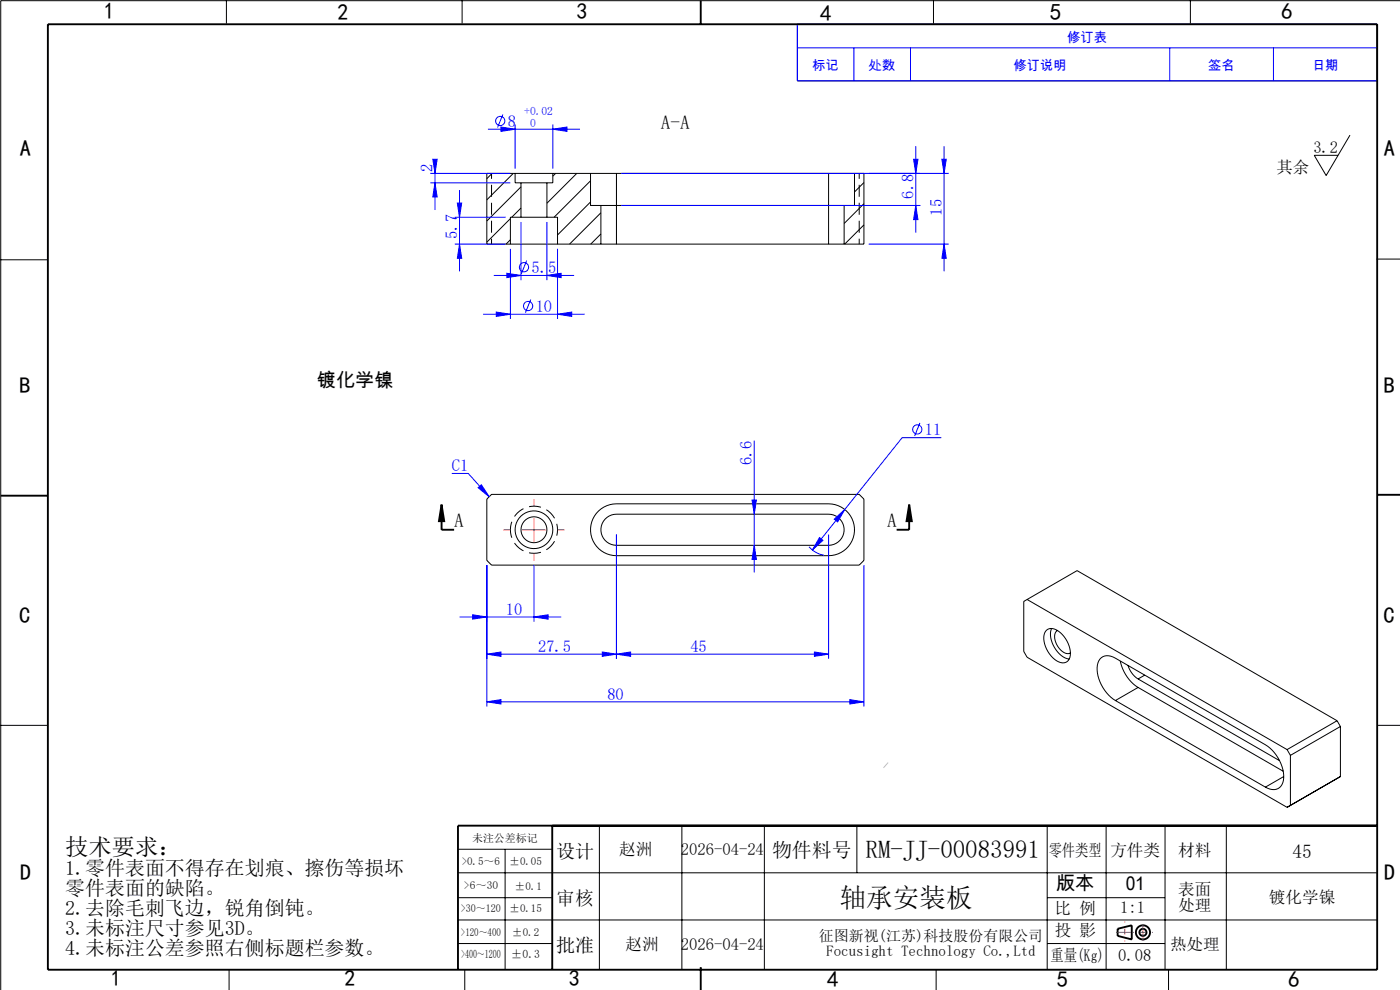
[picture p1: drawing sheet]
<svg xmlns="http://www.w3.org/2000/svg" width="297mm" height="210mm" viewBox="0 0 297 210" stroke-linecap="round" stroke-linejoin="round" font-family="sans-serif">
<g fill="none" stroke="#000" stroke-width=".21">
<path d="M48 0v5M98 0v5M148.7 5h.1M169.2 5.1h123v12h-123zM198 0v5M252.5 0v5M297.1 .1h-296.9v210M104.4 36.8l-1.1 1.1M108.9 36.8l-5.6 5.6M109.3 36.8h8M109.3 36.8h-6v15h5M109.3 36.8v2h1.2"/>
<path d="M110.5 38.8h5.5M110.5 38.8v7.3M110.5 39.6l-7.2 7.3M116 38.8v7.3M117.3 36.8v2h-1.3M117.3 36.8h8M117.9 36.8l-.6 .6M122.4 36.8l-6.4 6.3M125.3 36.8h5.5M125.3 36.8v6.8h2.2M125.3 38.4l-7.8 7.7M130.8 36.8h45"/>
<path d="M130.8 36.8v15M175.8 36.8h5.5M175.8 36.8v15M181.3 36.8h2v15h-4.2M181.3 36.8v6.8h-2.2M183.3 38.7l-2 2M286.4 28.7l-5.1 8.5-2.5-4.3h5.1M.2 55.1h10M108.3 51.8h10M108.3 46.4l-5 5M108.3 50.9l-.9 .9M110.5 46.1h5.5"/>
<path d="M110.5 46.1h-2.2v5.7M110.5 44.1l-1.9 2M116 46.1h2.3v5.7M118.3 51.8h9.2M125.3 42.8l-7 7M127.5 45.1l-6.7 6.7M127.5 49.6l-2.2 2.2M127.5 43.6h51.6M127.5 51.8h3.3M127.5 43.6v8.2M130.8 51.8h45M175.8 51.8h3.3"/>
<path d="M179.1 43.6v8.2M183.3 43.2l-4.2 4.2M183.3 47.7l-4.1 4.1M292 55h5M104.3 104.9h78l1 1v13l-1 1h-78l-1-1v-13zM127 108.4a5.5 5.5 0 0 1 3.8-1.5h45a5.5 5.5 0 0 1 5.5 5.5 5.5 5.5 0 0 1-5.5 5.5h-45a5.5 5.5 0 0 1-5.1-3.5 5.5 5.5 0 0 1 1.3-6zM128.3 110.1a3.3 3.3 0 0 1 2.5-1h45a3.3 3.3 0 0 1 3.3 3.3 3.3 3.3 0 0 1-3.3 3.3h-45a3.3 3.3 0 0 1-3-2 3.3 3.3 0 0 1 .5-3.6zM217.9 127.2l-.7 .4v10.6l.7 1.2 55.1 31.9M217.9 127.2l55.1 31.8M217.9 127.2l10.6-6.2 55.2 31.9M222 133.7a2.24 2.24 0 0 1 3 .5 5.4 5.4 0 0 1 1.8 5.6 1.73 1.73 0 0 1-2.6 .4 5.8 5.8 0 0 1-2.6-5.9zM223.1 133.3a5.4 5.4 0 0 0 3.7 6.5"/>
<path d="M224.3 133.7a1.98 1.98 0 0 0-.3 2.6 2.95 2.95 0 0 0 2.9 2.3l.2-.1M.2 153.9h10M236.6 148.6a8.1 8.1 0 0 1-3.7-8 2.29 2.29 0 0 1 3.7-1l31.8 18.4a8.1 8.1 0 0 1 3.7 8 2.29 2.29 0 0 1-3.7 1M236.6 148.6l31.8 18.4M237.7 140.2a8.8 8.8 0 0 0 3.7 5.6M239.3 141.2a5.2 5.2 0 0 0 2.1 2.8M241.4 145.8l30.8 17.8M241.4 144l30 17.4M241.4 145.8l-4.8 2.8M242.9 143.2l-1.5 .8M273 159l.8 1.2M283.7 152.9l-10.7 6.1"/>
<path d="M283.7 152.9l.7 1.2M284.4 154.1l-10.6 6.1M284.4 154.1v10.6M292.2 153.9h4.9M127.2 175.1v30.6M144.7 175.1v30.6M162.2 175.1v30.6M181.8 175.1v10M222.2 175.1v30.6M234.7 175.1v30.6M247.2 175.1v30.6M260.2 175.1v30.6"/>
<path d="M272.3 164.7l-3.9 2.3M273.8 160.2v10.6l-.8 .5M284.4 164.7l-11.4 6.6M284.4 164.7l-.7 .4M97.2 195.1h195M97.2 185.1h195M97.2 190.4h20M97.2 180.1h20M107.2 180.1v25.6M222.2 190.4h25M48.6 205.7v4.4M97.2 200.1h20"/>
<path d="M98.6 205.7v4.4M198.6 205.7v4.4M222.2 200.1h25M247.9 205.7v4.4"/>
<circle cx="113.3" cy="112.4" r="4"/>
<circle cx="113.3" cy="112.4" r="2.75"/>
</g>
<path d="M108.3 112.4a5 5 0 0 1 7.3-4.5 5 5 0 0 1 .5 8.6 5 5 0 0 1-7.8-3.5v-.6" fill="none" stroke="#000" stroke-width=".21" stroke-dasharray="2.5 1.3" stroke-dashoffset=".8" stroke-linecap="butt"/>
<path d="M182.3 36.8v15M104.3 51.8v-15" fill="none" stroke="#000" stroke-width=".21" stroke-dasharray="2.5 1.3" stroke-dashoffset="1.4" stroke-linecap="butt"/>
<g fill="none" stroke="#00f" stroke-width=".21">
<path d="M169.2 5.1h123v12h-123zM169.2 10.1h123M181.2 10.1v7M193.2 10.1v7M248.2 10.1v7M270.2 10.1v7M91.3 38.8h17M91.3 36.8h17M91.8 33.8h.9l-.4 3zM92.3 34.6v10M92.3 38.8l.4 3h-.9zM103.5 27.4h19.5"/>
<path d="M106.3 26.9l3 .5-3 .5zM106.7 24.3l-1.1 2.8M109.3 26.4v9.4M117.3 27.4l3-.5v1zM117.3 26.4v9.4M131.8 36.8h69.5M193.8 33.8h.9l-.4 3zM194.3 31v18.4M199.8 33.8h.9l-.4 3zM200.3 31v26.6M96.5 51.8h10.8M96.5 46.1h10.8"/>
<path d="M97 43.1h.9l-.4 3zM97.5 40.3v17.3M97.5 51.8l.4 3h-.9zM104.8 58.4h17M107.5 58l3 .4-3 .5zM108.3 52.8v14.9M110.5 47.1v12.3M111.7 55.3l-1.1 2.8M116 58.4l3-.4v.9zM116 47.1v12.3M118.3 52.8v14.9M131.8 43.6h63.5"/>
<path d="M184.3 51.8h17M194.3 43.6l.4 3h-.9zM200.3 51.8l.4 3h-.9zM102.5 66.7h21.5M105.3 66.2l3 .5-3 .4zM112.6 63.5l-1.1 2.8M118.3 66.7l3-.5v.9zM160 93.5v27.9M195.1 89.7l-1.1 2.8M199.7 92.8h-8.3l-12.2 15.3M95.8 100.4h3.5l4.5 5M101.4 103.4l.7-.6 1.7 2.6z"/>
<path d="M103.3 119.9v30M113.3 119.9v12M130.8 113.4v26.4M159.5 106.1h1l-.5 3zM160 115.7l.5 3h-1zM171.6 116a5.5 5.5 0 0 0 3.2 1.8M173.9 114l.7 .6-2.3 2.1zM175.8 113.4v26.4M177 110.1l2.2-2-1.5 2.6zM179.2 108.1l-6.9 8.6M183.3 119.9v30M97.5 130.9h21.5"/>
<path d="M100.3 130.4l3 .5-3 .4zM103.3 138.8l3-.5v.9zM113.3 130.9l3-.5v.9zM127.8 138.3l3 .5-3 .4zM130.8 138.8l3-.5v.9zM172.8 138.3l3 .5-3 .4zM175.8 138.8h-72.5M103.3 148.9l3-.5v.9zM103.3 148.9h80M180.3 148.4l3 .5-3 .4z"/>
<circle cx="106.1" cy="25.7" r=".98"/>
<circle cx="111.2" cy="56.7" r=".98"/>
<circle cx="112" cy="64.9" r=".98"/>
<circle cx="194.6" cy="91.1" r=".98"/>
</g>
<g fill="none" stroke="#000" stroke-width=".4">
<path d="M10.2 5.1h282v200.6h-282zM148.7 .1v5M.2 105.1h10M93.7 107.1l.5 3.5h-1.1zM93.7 107.1v5.3h2.6M192.9 107.1l.5 3.5h-1.1zM192.9 107.1v5.3h-2.7M292.2 105h4.9M117.2 175.1v30.6M292.2 175.1h-195v30.6M237.1 197l3-.7v3l-3-.8zM148.7 205.1v5"/>
<circle cx="242.5" cy="197.8" r="1.5"/>
<circle cx="242.5" cy="197.8" r=".75"/>
</g>
<path d="M108.3 112.4h-1.5M113.3 107.4v-1.5M113.3 117.4v1.5M118.3 112.4h1.5" fill="none" stroke="#f00" stroke-width=".21" stroke-dasharray="10.2 1.3 1.3 1.3" stroke-linecap="butt"/>
<path d="M110.8 112.4h5M113.3 109.9v5" fill="none" stroke="#f00" stroke-width=".21"/>
<path d="M240.4 197.8h4.1" fill="none" stroke="#f00" stroke-width=".21" stroke-dasharray="6.3 1.3 1.3 1.3" stroke-dashoffset="6.2" stroke-linecap="butt"/>
<path d="M238.6 195.5v4.2" fill="none" stroke="#f00" stroke-width=".21" stroke-dasharray="6.3 1.3 1.3 1.3" stroke-dashoffset="6.1" stroke-linecap="butt"/>
<path d="M236.7 197.8h3.2M242.5 196v3.6" fill="none" stroke="#f00" stroke-width=".21" stroke-dasharray="6.3 1.3 1.3 1.3" stroke-linecap="butt"/>
<path d="M188.4 161.8l-1 1.1" fill="none" stroke="#c0c0c0" stroke-width=".21"/>
<path d="M192.9 107.1l.5 3.5h-1.1zM93.7 107.1l.5 3.5h-1.1z" fill="#000"/>
<g fill="#00f">
<path d="M113.3 130.9l3-.5v.9zM100.3 130.4l3 .5-3 .4z"/>
<path d="M103.3 138.8l3-.5v.9zM127.8 138.3l3 .5-3 .4zM103.3 148.9l3-.5v.9zM180.3 148.4l3 .5-3 .4zM173.9 114l-1.6 2.7 2.3-2.1zM177 110.1l.7 .6 1.5-2.6zM101.4 103.4l.7-.6 1.7 2.6zM106.3 26.9l3 .5-3 .5zM117.3 27.4l3-.5v1zM107.5 58l3 .4-3 .5zM116 58.4l3-.4v.9zM105.3 66.2l3 .5-3 .4zM118.3 66.7l3-.5v.9z"/>
<path d="M130.8 138.8l3-.5v.9zM172.8 138.3l3 .5-3 .4z"/>
<path d="M97.5 51.8l.4 3h-.9zM97 43.1h.9l-.4 3zM92.3 38.8l.4 3h-.9zM91.8 33.8h.9l-.4 3zM194.3 43.6l.4 3h-.9zM193.8 33.8h.9l-.4 3z"/>
<path d="M159.5 106.1h1l-.5 3zM160 115.7l.5 3h-1zM199.8 33.8h.9l-.4 3zM200.3 51.8l.4 3h-.9z"/>
</g>
<text font-size="5.6" x="178.1" y="192.3">轴承安装板</text>
<text font-size="5.3" x="183.6" y="182">RM-JJ-00083991</text>
<g font-size="4.9">
<text x="22" y="4">1</text>
<text x="222.8" y="4.1">5</text>
<text x="13.8" y="181.4">技术要求：</text>
</g>
<g font-size="4.8">
<text x="71.6" y="4.2">2</text>
<text x="122.3" y="4">3</text>
<text x="174" y="4.4">4</text>
<text x="271.8" y="4.1">6</text>
<text x="4.2" y="33.2">A</text>
<text x="293.6" y="33.2">A</text>
<text x="4.2" y="83.3">B</text>
<text x="293.6" y="83.3">B</text>
<text x="4.1" y="132.1">C</text>
<text x="293.5" y="132.1">C</text>
<text x="4.2" y="186.6">D</text>
<text x="293.7" y="186.6">D</text>
<text x="23.5" y="209.1">1</text>
<text x="73.1" y="209.1">2</text>
<text x="120.6" y="209.1">3</text>
<text x="175.5" y="209.4">4</text>
<text x="224.3" y="209.3">5</text>
<text x="273.3" y="209.3">6</text>
</g>
<g font-size="4.2">
<text x="13.8" y="185.7">1.零件表面不得存在划痕、擦伤等损坏</text>
<text x="163.8" y="181.8">物件料号</text>
<text x="13.8" y="189.9">零件表面的缺陷。</text>
<text x="13.8" y="194.2">2.去除毛刺飞边，锐角倒钝。</text>
<text x="13.8" y="198.4">3.未标注尺寸参见3D。</text>
<text x="13.8" y="202.6">4.未标注公差参照右侧标题栏参数。</text>
</g>
<g font-size="4.1">
<text x="140.2" y="27.4">A-A</text>
<text x="67.2" y="82">镀化学镍</text>
<text x="96.3" y="111.9">A</text>
<text x="188.2" y="111.9">A</text>
<text x="118" y="181.9">设计</text>
<text x="274.2" y="181.9">45</text>
<text x="118" y="191.9">审核</text>
<text x="224" y="188.8">版本</text>
<text x="238.8" y="188.8">01</text>
<text x="118" y="201.9">批准</text>
</g>
<g font-size="3.5" fill="#00f">
<text x="107.7" y="26.9">8</text>
<text x="91.8" y="36.4" transform="rotate(-90 91.8 36.4)">2</text>
<text x="193.8" y="42.1" transform="rotate(-90 193.8 42.1)">6.8</text>
<text x="199.8" y="45.7" transform="rotate(-90 199.8 45.7)">15</text>
<text x="97" y="50.7" transform="rotate(-90 97 50.7)">5.7</text>
<text x="112.8" y="57.9">5.5</text>
<text x="113.6" y="66.2">10</text>
<text x="196.2" y="92.3">11</text>
<text x="95.8" y="99.9">C1</text>
<text x="159.5" y="98.7" transform="rotate(-90 159.5 98.7)">6.6</text>
<text x="107.3" y="130.4">10</text>
<text x="114.2" y="138.3">27.5</text>
<text x="146.5" y="138.3">45</text>
<text x="128.9" y="148.4">80</text>
</g>
<g font-size="3.5">
<text x="278.6" y="32.5">3.2</text>
<text x="270.8" y="36.7">其余</text>
<text x="131.4" y="181.5">赵洲</text>
<text x="144.4" y="181.5">2026-04-24</text>
<text x="222.5" y="181.5">零件类型</text>
<text x="235.6" y="181.5">方件类</text>
<text x="250" y="181.5">材料</text>
<text x="250" y="189.8">表面</text>
<text x="269.2" y="191.5">镀化学镍</text>
<text x="223.7" y="193.8">比 例</text>
<text x="237.6" y="193.7">1:1</text>
<text x="250" y="193.3">处理</text>
<text x="132.7" y="201.5">赵洲</text>
<text x="144.4" y="201.5">2026-04-24</text>
<text x="222.9" y="203.8">重量(Kg)</text>
<text x="223.7" y="198.6">投 影</text>
<text x="237.2" y="203.8">0.08</text>
<text x="248.2" y="201.5">热处理</text>
</g>
<g font-size="3.2">
<text x="173.7" y="199.6">征图新视(江苏)科技股份有限公司</text>
<text x="175.3" y="202.8">Focusight Technology Co.,Ltd</text>
</g>
<g font-size="2.8" fill="#00f">
<text x="226.4" y="8.8">修订表</text>
<text x="172.3" y="14.8">标记</text>
<text x="184.3" y="14.8">处数</text>
<text x="215" y="14.8">修订说明</text>
<text x="256.3" y="14.8">签名</text>
<text x="278.3" y="14.8">日期</text>
</g>
<g font-size="2.5">
<text x="97.8" y="203.3">&gt;400～1200</text>
<text x="108.4" y="203.3">±0.3</text>
</g>
<g font-size="2.4" fill="#00f">
<text x="111.2" y="24.5">+0.02</text>
<text x="112.4" y="26.9">0</text>
</g>
<g font-size="2.3">
<text x="100.1" y="178.5">未注公差标记</text>
<text x="97.9" y="183.5">&gt;0.5～6</text>
<text x="108" y="183.5">±0.05</text>
<text x="98.4" y="188.6">&gt;6～30</text>
<text x="109.1" y="188.7">±0.1</text>
<text x="97.8" y="193.4">&gt;30～120</text>
<text x="108" y="193.4">±0.15</text>
<text x="97.8" y="198.5">&gt;120～400</text>
<text x="108.6" y="198.5">±0.2</text>
</g>
</svg>
